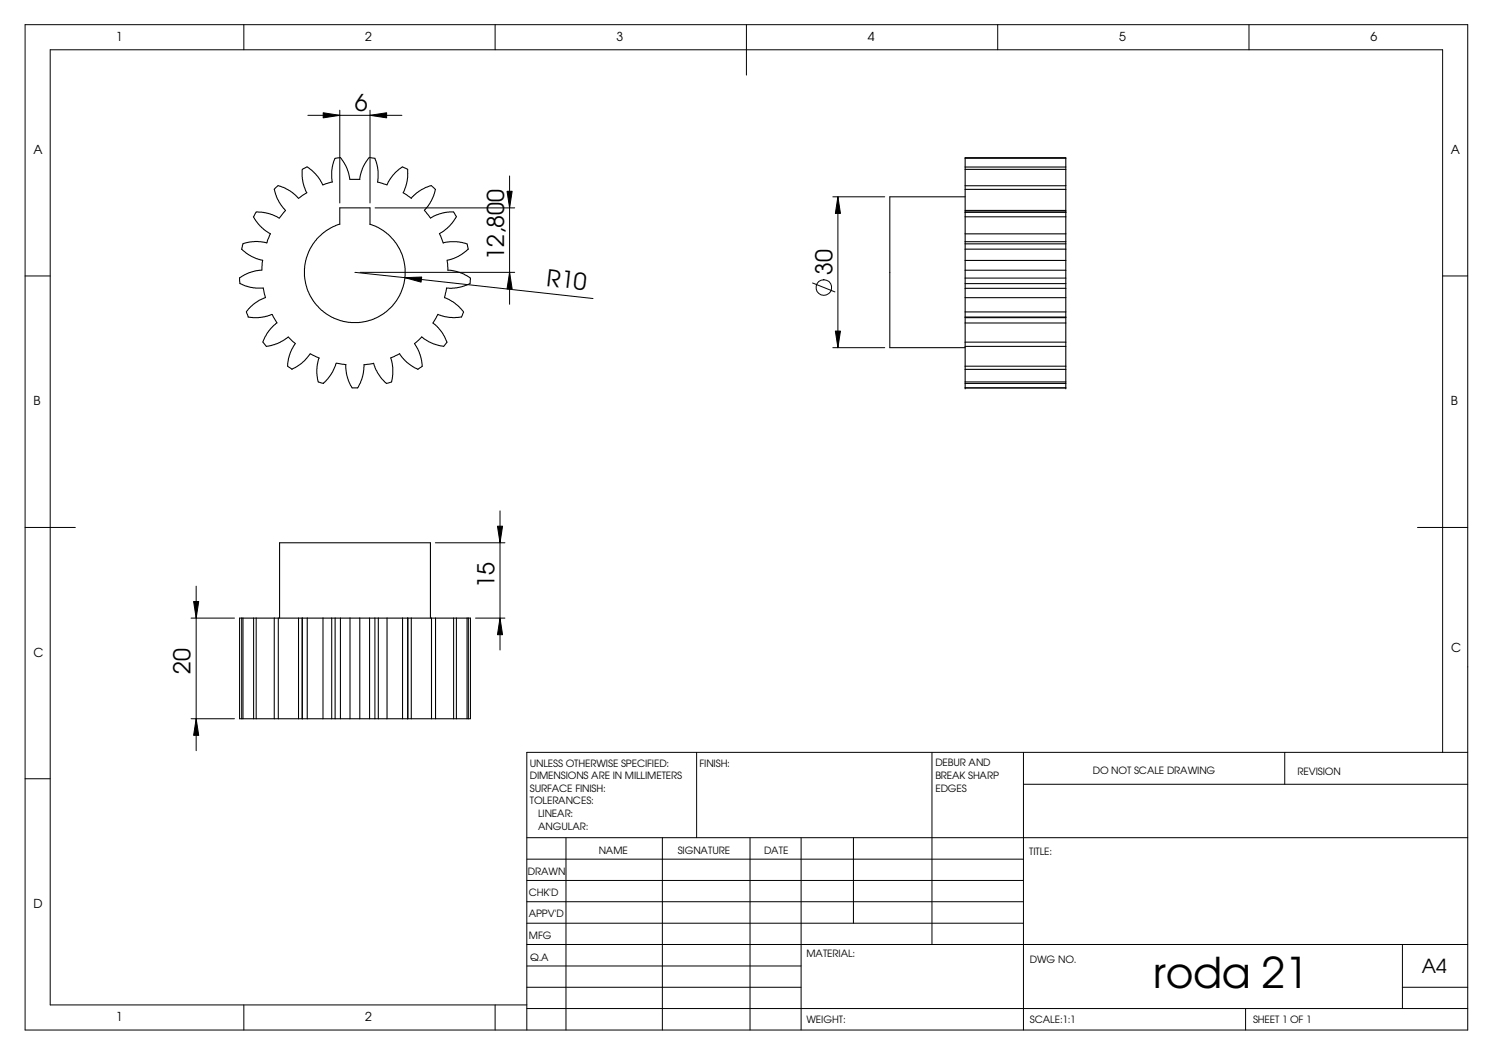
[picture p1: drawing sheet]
<svg xmlns="http://www.w3.org/2000/svg" width="297mm" height="210mm" viewBox="0 0 297 210" stroke-linecap="round" stroke-linejoin="round" font-family="sans-serif">
<g fill="none" stroke="#000" stroke-width=".2">
<path d="M5 4.9h287v200h-287zM48.5 4.9v5M98.5 4.9v5M148.5 4.9v10M198.5 4.9v5M248.5 4.9v5M61.3 22.9h18.7M64.3 22.4l3.3 .5-3.3 .6zM67.6 21.9v18.5M73.6 22.9l3.3-.5v1.1zM73.6 21.9v18.5M100.9 38.1h1l-.5 3.3z"/>
<path d="M101.4 35v25.5M165.7 39.2h10.3M166.7 39.2l.5 3.3h-1zM166.7 39.2v30M5 54.9h5M70.6 54.2l47.4 5.2M71.6 54.2h30.8M74.6 41.4h27.8M80.6 55.2l3.3-.1-.1 1zM101.4 54.2l.5 3.3h-1zM161.7 56.3l4.4 1.8M287 54.9h5"/>
<path d="M165.7 69.2h10.3M166.2 65.9h1l-.5 3.3zM5 104.9h10M38.5 119.7h1l-.5 3.3zM39 116.6v32.8M86.6 108h13.9M99 104.7h1l-.5 3.3zM99.5 101.6v27.7M282 104.9h10M38 123h8.6M94.6 123h5.9M99.5 123l.5 3.3h-1z"/>
<path d="M5 154.9h5M38 143h8.6M39 143l.5 3.3h-1zM138.6 149.7v17M185.4 149.7v38.2M203.6 149.7v55.2M203.6 156h88.4M255.6 149.7v6.3M287 149.7v-139.8h-277v190h94.8M292 149.7h-187.2v55.2M104.8 179.4h98.8M104.8 175.2h98.8"/>
<path d="M104.8 170.9h98.8M104.8 166.7h187.2M112.6 166.7v38.2M131.8 166.7v38.2M149.2 166.7v38.2M159.4 166.7v38.2M169.8 166.7v17M48.5 199.9v5M98.5 199.9v5M104.8 183.7h98.8M104.8 187.9h187.2M104.8 192.2h54.6"/>
<path d="M104.8 196.4h54.6M279 187.9v12.8M279 196.4h13M104.8 200.7h187.2M247.8 200.7v4.2"/>
<circle cx="163.9" cy="57.2" r="1.56"/>
</g>
<g fill="none" stroke="#000" stroke-width=".21">
<path d="M55.3 36.9l-.1 .2a.89 .89 0 0 0-.4 1.3l.8 1.9 1.2 1.6-.9 1.1a.53 .53 0 0 1-1 .1l-2-.8-1.4-.1a.9 .9 0 0 0-1 1.1l1.5 2 1.8 1.2-.7 1.8M55.4 37l1 .3 1.3 .7 1.1 .9 .5 .6M61.1 33.2l-.9 .5-.1 .2 .2 2.4 .7 2.1-1.6 1.1M61.1 33.2l1.7 1.4 .9 1.2 .5 1M66.1 36.2l-1.8 .6M69.6 35.7l-.5-2-.9-1.8a.92 .92 0 0 0-1.7-.2l-.5 2.3 .1 2.2M73.5 31.3l-.9 1.2-.6 1.2-.4 2h-2M73.5 31.4h.3a1.02 1.02 0 0 1 1.1 1l.3 1.6-.1 2.2 1.9 .6M80 33.2l-1.8 1.6-1.2 2M80.1 33.2l1 .5v.8l-.2 1.9-.7 2 1.6 1.1 .9-.9 1.2-.9 1.9-.8M85.8 37l.8 .7M86.7 37.7l-.9 2.3-.7 1.1-.7 .7"/>
<path d="M192 31.5v-.1h20v.1M192 39.2h-15v30h15M192 31.5v44.5M192 37.7h20M192 37h20M192 33.7h20M192 33.2h20M192 31.5h20M212 31.5v16.6M47.7 56.4l2.2 .8 2.5 .1M48 49.6l1.9 1.4 1.2 .5 1.2 .3M52.1 53.7l-2.1 .4-1.8 .8-.5 .4v1.1"/>
<path d="M52.2 51.8l-.1 2M52.4 57.3l.4 1.9M52.8 59.2l-1.3 .6-1.8 1.5a.99 .99 0 0 0-.4 1.5l.1 .3M53.1 48.3l-1.8-.3-1.9 .2a1.06 1.06 0 0 0-1.3 1.2v.2M73.6 44.6l1.6 .7 2 1.3 1.3 1.4 1 1.4 .6 1.7 .5 2.2v2.1l-.3 1.5-.8 1.9-1.3 1.9-1.5 1.4-1.4 .9-1.6 .7-2.3 .5-2.1-.1-1.4-.3-1.9-.7-2-1.3-1.4-1.5-.9-1.4-.7-1.6-.4-2.3v-2.1l.3-1.4 .8-2 1.3-1.9 2-1.8 1.8-.9 .8-.3v-3.2h6v3.2M84.5 41.9l.8 .9a.5 .5 0 0 0 .3 .5 .5 .5 0 0 0 .6-.2l2-.8 2.1-.1M87.5 46.5l.7 1.8 1.3-.2h1.4l2 .4M89 51.8l.1 2 2.2 .3 1.1 .5 1.2 .7M90.3 42.2v.1a.95 .95 0 0 1 0 1.6l-1.3 1.5-1.6 1.1M92.9 48.5l.1 .4a.61 .61 0 0 1-.2 .9l-1.5 1.2-1.2 .5-1.2 .3M93.6 55.3l-.1 1.1-.8 .4-1.9 .5h-2l-.4 1.9 1 .4 1.1 .7 1.1 1 .6 .8M192 57.4h20"/>
<path d="M192 48.1h20M192 42.2h20.1M192 53.8h20M192 55.3h20M192 56.4h20M192 51.8h20M192 49.6h20M192 48.5h20M192 59.2h20M192 46.5h20M192 43.1h20M192 41.9h20"/>
<path d="M212 48.1v.4M212 48.5v27.5M49.4 63.1l2 .1 2.1-.4a.46 .46 0 0 1 .5-.2 .46 .46 0 0 1 .4 .4l.7 1.3M55.1 64.2l-1.6 1.6-.8 1.3a1.09 1.09 0 0 0 .2 1.7l.4 .1 1.7-.5 1.3-.6 1.1-.7 1 1a.46 .46 0 0 1 .3 .4 .46 .46 0 0 1-.3 .4l-.7 1.4-.5 2v.6l.9 .6M63.5 71.2l-.5 2.2 .2 2.1a.83 .83 0 0 0 1 .7l.2 .1M63.5 71.2l-1.8-.8-1.7 1.9-1.9 1.1M66.9 72.3l1.9 .3M66.9 72.3l-1 2.1-1.6 1.8M74.3 72.3l.8 1.9 1.1 1.4a1.02 1.02 0 0 0 1.6 .4h.1M74.3 72.3l-1.9 .3-.2 2.2-.4 1.3-.6 1.1h-1.1l-.3-.5-.8-2-.2-2.2M83.9 67l1.3 .9 2 .8a1.09 1.09 0 0 0 1.7-.6M83.9 67.1l-1.1 1a.43 .43 0 0 0-.3 .4 .43 .43 0 0 0 .3 .4l.8 1.7 .3 1.5a.97 .97 0 0 1-.7 1.3l-.1 .1-.7-.4-1.5-1-1.4-1.7-1.2 .6a.45 .45 0 0 0-.5 .3 .45 .45 0 0 0 .1 .5l.2 1.2v1.6l-.2 1.3"/>
<path d="M87.1 62.6l-.7 1.2a.48 .48 0 0 0-.1 .6 .48 .48 0 0 0 .4 .3l1.4 1.7 .8 1.7M92.2 62.1l-.1 .2a.81 .81 0 0 1-.9 .9l-2-.1-2.1-.6M192 76v.3M192 77.2h.1M192 77.2h20M192 63.2h20M192 76.3v.9M192 62.1h20M192 63.1h20M192 68.1h20M192 68.9h20M192 64.3h20"/>
<path d="M192 72.9h20M192 73.5h20M192 76h20M192 76.3h20M212 76v.3M212 77.2h.1M212 76.3v.9M47.7 123h45.9v20h-45.9zM48.1 123v20M48.3 123v20M50.5 123v20M51 123v20"/>
<path d="M54.6 123v20M55.4 123v20M55.6 123v-15h30v15M59.4 123v20M60.1 123v20M61.1 123v20M64.3 123v20M66 123v20M66.7 123v20M67.7 123v20M69.6 123v20M71.6 123v20"/>
<path d="M73.5 123v20M74.6 123v20M75.3 123v20M77 123v20M80.1 123v20M81.1 123v20M81.8 123v20M85.8 123v20M86.7 123v20M90.3 123v20M90.8 123v20M92.9 123v20"/>
<path d="M93.2 123v20"/>
</g>
<path d="M64.3 22.4l3.3 .5-3.3 .6zM73.6 22.9l3.3-.5v1.1zM166.7 39.2l.5 3.3h-1zM80.6 55.2l3.3-.1-.1 1zM100.9 38.1h1l-.5 3.3zM101.4 54.2l.5 3.3h-1zM166.2 65.9h1l-.5 3.3zM99 104.7h1l-.5 3.3zM38.5 119.7h1l-.5 3.3zM99.5 123l.5 3.3h-1zM39 143l.5 3.3h-1z" fill="#000"/>
<text font-size="8.4" x="229.4" y="196.6">roda 21</text>
<g font-size="4.6">
<text x="70.6" y="22">6</text>
<text x="100.3" y="51.8" transform="rotate(-90 100.3 51.8)">12,800</text>
<text x="108.6" y="56.8" transform="rotate(6 108.6 56.8)">R10</text>
<text x="165.6" y="54.7" transform="rotate(-90 165.6 54.7)">30</text>
<text x="98.4" y="117.1" transform="rotate(-90 98.4 117.1)">15</text>
<text x="37.9" y="134.1" transform="rotate(-90 37.9 134.1)">20</text>
</g>
<text font-size="3.9" x="282.9" y="193.6">A4</text>
<g font-size="2.5">
<text x="23.1" y="8.1">1</text>
<text x="72.7" y="8.1">2</text>
<text x="122.7" y="8.1">3</text>
<text x="172.7" y="8.1">4</text>
<text x="222.7" y="8.1">5</text>
<text x="272.7" y="8.1">6</text>
<text x="6.7" y="30.6">A</text>
<text x="288.7" y="30.6">A</text>
<text x="6.7" y="80.6">B</text>
<text x="288.7" y="80.6">B</text>
<text x="6.7" y="130.6">C</text>
<text x="288.7" y="129.7">C</text>
<text x="6.7" y="180.6">D</text>
<text x="23.1" y="203.1">1</text>
<text x="72.7" y="203.1">2</text>
</g>
<g font-size="2">
<text x="105.4" y="152.6">UNLESS OTHERWISE SPECIFIED:</text>
<text x="105.4" y="155.1">DIMENSIONS ARE IN MILLIMETERS</text>
<text x="139.2" y="152.6">FINISH:</text>
<text x="186.1" y="152.5">DEBUR AND</text>
<text x="186.1" y="155">BREAK SHARP</text>
<text x="217.4" y="153.9">DO NOT SCALE DRAWING</text>
<text x="258.1" y="154.1">REVISION</text>
<text x="105.4" y="160.1">TOLERANCES:</text>
<text x="105.4" y="157.6">SURFACE FINISH:</text>
<text x="186.1" y="157.5">EDGES</text>
<text x="107.1" y="165.1">ANGULAR:</text>
<text x="107.1" y="162.6">LINEAR:</text>
<text x="119.1" y="170">NAME</text>
<text x="134.8" y="169.9">SIGNATURE</text>
<text x="152" y="169.9">DATE</text>
<text x="204.8" y="170.2">TITLE:</text>
<text x="105" y="174">DRAWN</text>
<text x="105.2" y="178.3">CHK'D</text>
<text x="105.2" y="182.4">APPV'D</text>
<text x="105.2" y="186.7">MFG</text>
<text x="105.5" y="191.1">Q.A</text>
<text x="160.4" y="190.5">MATERIAL:</text>
<text x="204.9" y="191.6">DWG NO.</text>
<text x="160.4" y="203.5">WEIGHT:</text>
<text x="204.9" y="203.6">SCALE:1:1</text>
<text x="249.3" y="203.6">SHEET 1 OF 1</text>
</g>
</svg>
